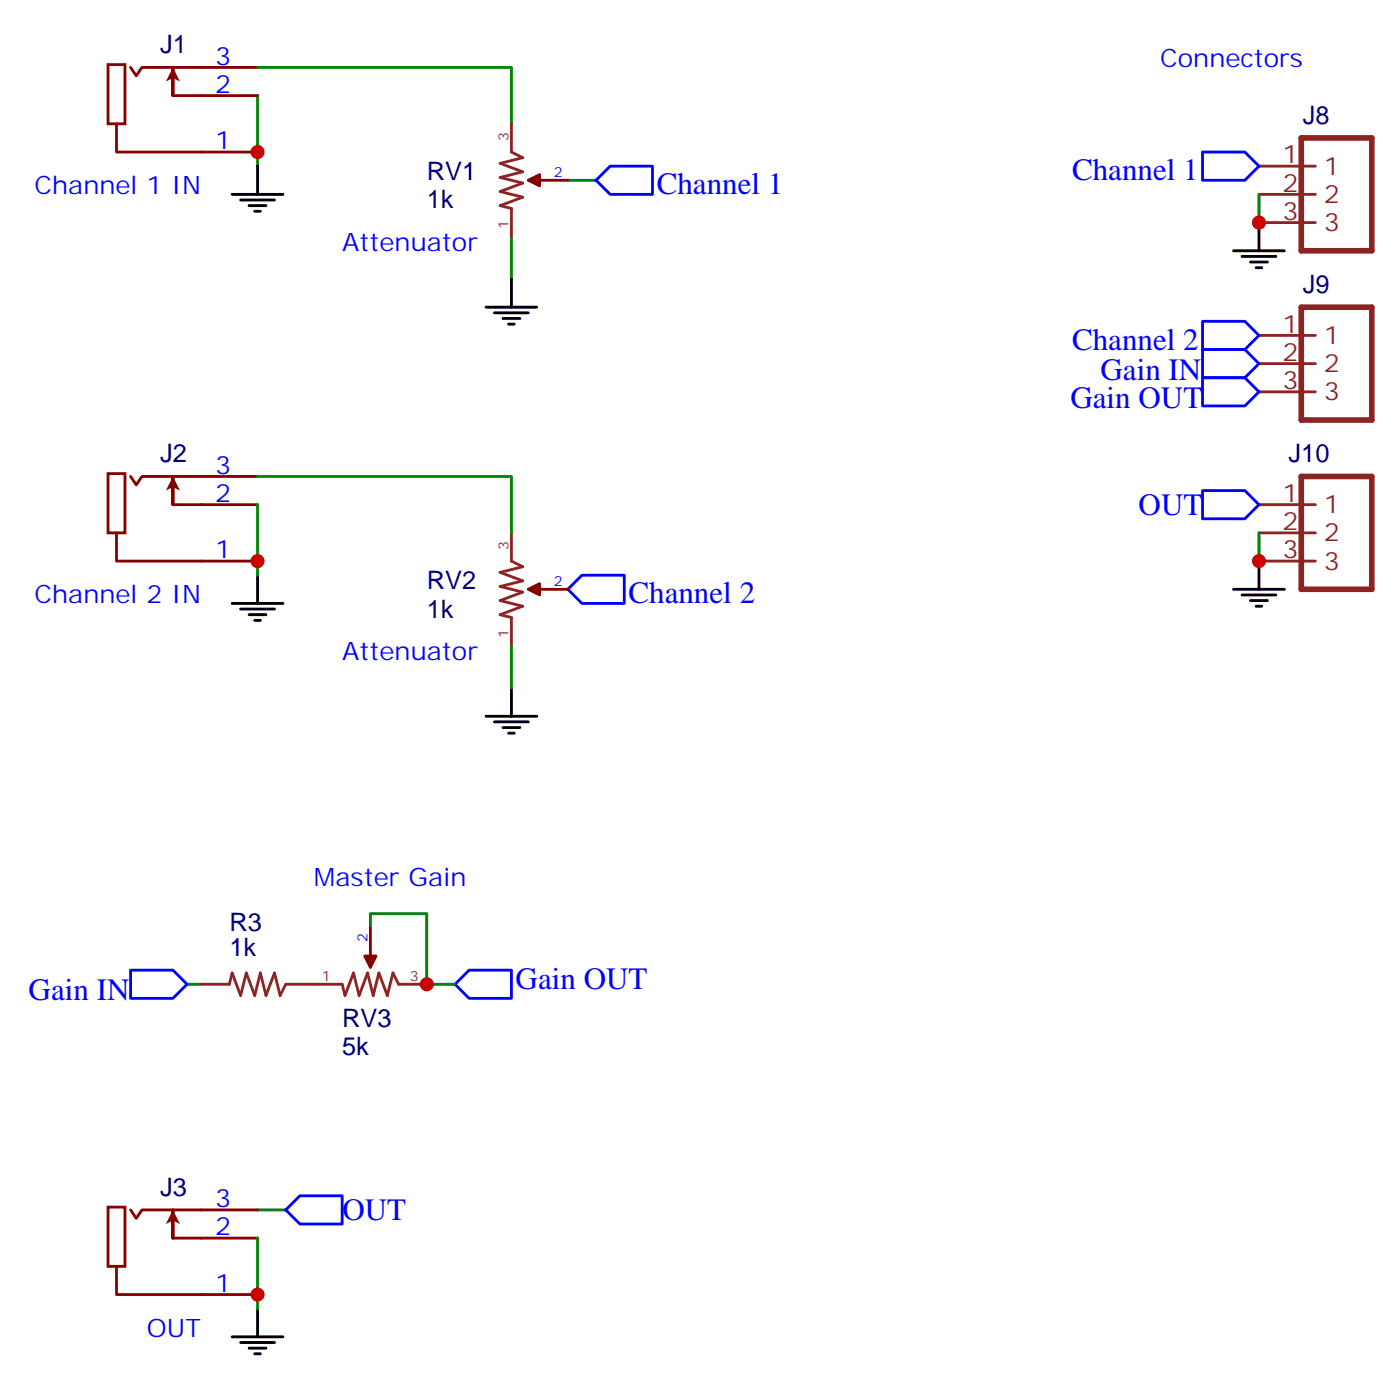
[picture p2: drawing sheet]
<svg xmlns="http://www.w3.org/2000/svg" width="175mm" height="173mm" viewBox="0 0 175 173" stroke-linecap="round" stroke-linejoin="round" font-family="sans-serif">
<path d="M162.7 17.3h8.9v14.1h-8.9zM162.7 38.4h8.9v14.1h-8.9zM162.7 59.6h8.9v14.1h-8.9z" fill="none" stroke="#8c2424" stroke-width=".71"/>
<path d="M157.4 20.8h7.1M157.4 24.3h7.1M157.4 27.8h7.1M157.4 41.9h7.1M157.4 45.5h7.1M157.4 49h7.1M157.4 63.1h7.1M157.4 66.6h7.1M157.4 70.2h7.1" fill="none" stroke="#8c2424" stroke-width=".35"/>
<path d="M32.2 12v8.8M71 22.5h3.5" fill="none" stroke="#008700" stroke-width=".35"/>
<path d="M76.3 20.8h5.3v3.5h-5.3l-1.8-1.8z" fill="none" stroke="#00f" stroke-width=".35"/>
<path d="M29 24.3h6.4M30.1 25h4.2M31.2 25.7h2.1M31.9 26.4h.7M32.2 20.8v3.5" fill="none" stroke="#000" stroke-width=".35"/>
<path d="M13.5 8.1h2.1v7.4h-2.1zM14.6 15.5v3.5h17.6M16.3 8.4l.7 1.1 .7-1.1h14.5M21.6 12v-3.6v3.6M21.6 12h10.6" fill="none" stroke="#870000" stroke-width=".35"/>
<path d="M21.6 8.4l.9 1.8-.9-.4-.9 .4z" fill="#870000"/>
<path d="M32.2 8.4h31.8v7.1M64 29.6v5.3" fill="none" stroke="#008700" stroke-width=".35"/>
<path d="M60.8 38.4h6.3M61.8 39.1h4.3M62.9 39.8h2.1M64 34.9v3.5M63.6 40.5h.7" fill="none" stroke="#000" stroke-width=".35"/>
<path d="M64 15.5v3.5l1.4 .7-2.9 .7 2.9 1.1-2.9 .7 2.9 .7-2.9 1.1 2.9 .7-2.9 1 1.5 .4v3.5M66.1 22.5h1.4" fill="none" stroke="#8c2424" stroke-width=".35"/>
<path d="M66.1 22.5l1.4-.7v1.4z" fill="#870000" stroke="#870000" stroke-width=".35"/>
<path d="M67.5 22.5h3.5M13.5 59.2h2.1v7.4h-2.1zM16.3 59.6l.7 1 .7-1h14.5M14.6 66.6v3.6h17.6M21.6 63.1v-3.5v3.5M21.6 63.1h10.6" fill="none" stroke="#870000" stroke-width=".35"/>
<path d="M150.4 19h5.3l1.7 1.8-1.7 1.7h-5.3zM72.8 71.9h5.3v3.6h-5.3l-1.8-1.8z" fill="none" stroke="#00f" stroke-width=".35"/>
<path d="M21.6 59.6l.9 1.7-.9-.4-.9 .4z" fill="#870000"/>
<path d="M29 75.5h6.4M30.1 76.2h4.2M31.2 76.9h2.1M31.9 77.6h.7M32.2 71.9v3.6M60.8 89.6h6.3M61.8 90.3h4.3M62.9 91h2.1M63.6 91.7h.7M64 86v3.6" fill="none" stroke="#000" stroke-width=".35"/>
<path d="M32.2 59.6h31.8v7M32.2 63.1v8.8M64 80.8v5.2M46.3 116v-1.7h7.1v8.8h3.5M23.4 123.1h1.8M32.2 151.3h3.5" fill="none" stroke="#008700" stroke-width=".35"/>
<path d="M64 66.6v3.6l1.4 .7-2.9 .7 2.9 1-2.9 .7 2.9 .7-2.9 1.1 2.9 .7-2.9 1.1 1.5 .3v3.6M66.1 73.7h1.4M46.3 119.6v1.4M25.2 123.1h3.5l.3-1.4 1.1 2.8 .7-2.8 1.1 2.8 .7-2.8 .7 2.8 1-2.8 .7 2.8 .7-1.4h7.1l.3 1.4 1.1-2.8 .7 2.8 1.1-2.8 .7 2.8 .7-2.8 1 2.8 .7-2.8 .7 1.4h3.6" fill="none" stroke="#8c2424" stroke-width=".35"/>
<g fill="#870000" stroke="#870000" stroke-width=".35">
<path d="M66.1 73.7l1.4-.7v1.4z"/>
<path d="M45.6 119.6h1.4l-.7 1.4z"/>
</g>
<path d="M67.5 73.7h3.5M46.3 116v3.6M13.5 151h2.1v7.4h-2.1zM14.6 158.4v3.5h17.6M16.3 151.3l.7 1.1 .7-1.1h14.5M21.6 154.8v-3.5v3.5M21.6 154.8h10.6" fill="none" stroke="#870000" stroke-width=".35"/>
<path d="M150.4 40.2h5.3l1.7 1.7-1.7 1.8h-5.3zM150.4 47.2h5.3l1.7 1.8-1.7 1.8h-5.3zM150.4 43.7h5.3l1.7 1.8-1.7 1.7h-5.3zM16.3 121.3h5.3l1.8 1.8-1.8 1.7h-5.3zM56.9 123.1l1.8-1.8h5.3v3.5h-5.3zM35.7 151.3l1.8-1.8h5.3v3.6h-5.3z" fill="none" stroke="#00f" stroke-width=".35"/>
<path d="M21.6 151.3l.9 1.8-.9-.5-.9 .5z" fill="#870000"/>
<g fill="none" stroke="#000" stroke-width=".35">
<path d="M154.3 31.4h6.3M155.3 32.1h4.3M156.4 32.8h2.1M157.1 33.5h.7M157.4 27.8v3.6M154.3 73.7h6.3M155.3 74.4h4.3M156.4 75.1h2.1M157.1 75.8h.7M157.4 70.2v3.5M29 167.2h6.4M30.1 167.9h4.2"/>
<path d="M31.2 168.6h2.1M31.9 169.3h.7M32.2 163.7v3.5"/>
</g>
<path d="M157.4 24.3v3.5M157.4 66.6v3.6M32.2 154.8v8.9" fill="none" stroke="#008700" stroke-width=".35"/>
<path d="M150.4 61.3h5.3l1.7 1.8-1.7 1.8h-5.3z" fill="none" stroke="#00f" stroke-width=".35"/>
<g fill="#c00">
<circle cx="32.2" cy="19" r=".88"/>
<circle cx="32.2" cy="70.2" r=".88"/>
<circle cx="53.4" cy="123.1" r=".88"/>
<circle cx="32.2" cy="161.9" r=".88"/>
<circle cx="157.4" cy="70.2" r=".88"/>
<circle cx="157.4" cy="27.8" r=".88"/>
</g>
<g font-size="3.9" fill="#00f">
<text x="134.1" y="22.5">Channel 1</text>
<text x="82.1" y="24.3">Channel 1</text>
<text x="134.1" y="43.7">Channel 2</text>
<text x="137.6" y="47.5">Gain IN</text>
<text x="133.9" y="51">Gain OUT</text>
<text x="142.4" y="64.4">OUT</text>
<text x="78.6" y="75.5">Channel 2</text>
<text x="3.6" y="125.1">Gain IN</text>
<text x="64.5" y="123.7">Gain OUT</text>
<text x="42.8" y="152.6">OUT</text>
</g>
<g font-size="3.2" fill="#000080">
<text x="20" y="6.7">J1</text>
<text x="162.9" y="15.5">J8</text>
<text x="53.4" y="22.5">RV1</text>
<text x="53.4" y="26.1">1k</text>
<text x="162.9" y="36.7">J9</text>
<text x="20" y="57.8">J2</text>
<text x="161.1" y="57.8">J10</text>
<text x="53.4" y="77.2">1k</text>
<text x="53.4" y="73.7">RV2</text>
<text x="28.7" y="119.6">1k</text>
<text x="28.7" y="116.4">R3</text>
<text x="42.8" y="131.9">5k</text>
<text x="42.8" y="128.4">RV3</text>
<text x="20" y="149.5">J3</text>
</g>
<g font-size="3.2" fill="#00f">
<text x="26.9" y="8.1">3</text>
<text x="26.9" y="11.6">2</text>
<text x="145.1" y="8.4">Connectors</text>
<text x="26.9" y="18.7">1</text>
<text x="4.3" y="24.3">Channel 1 IN</text>
<text x="42.8" y="31.4">Attenuator</text>
<text x="26.9" y="59.2">3</text>
<text x="26.9" y="62.8">2</text>
<text x="26.9" y="69.8">1</text>
<text x="4.3" y="75.5">Channel 2 IN</text>
<text x="42.8" y="82.5">Attenuator</text>
<text x="39.3" y="110.7">Master Gain</text>
<text x="26.9" y="151">3</text>
<text x="26.9" y="154.5">2</text>
<text x="26.9" y="161.5">1</text>
<text x="18.4" y="167.2">OUT</text>
</g>
<g font-size="3.2" fill="#8d2323">
<text x="160.4" y="20.4">1</text>
<text x="160.4" y="24">2</text>
<text x="165.6" y="21.8">1</text>
<text x="160.4" y="27.5">3</text>
<text x="165.6" y="25.4">2</text>
<text x="165.6" y="28.9">3</text>
<text x="160.4" y="41.6">1</text>
<text x="160.4" y="45.1">2</text>
<text x="165.6" y="43">1</text>
<text x="165.6" y="46.5">2</text>
<text x="160.4" y="48.6">3</text>
<text x="165.6" y="50.1">3</text>
<text x="160.4" y="62.8">1</text>
<text x="165.6" y="64.2">1</text>
<text x="160.4" y="66.3">2</text>
<text x="160.4" y="69.8">3</text>
<text x="165.6" y="67.7">2</text>
<text x="165.6" y="71.2">3</text>
</g>
<g font-size="1.8" fill="#8d2323">
<text x="63.6" y="17.6" transform="rotate(-90 63.6 17.6)">3</text>
<text x="63.6" y="28.6" transform="rotate(-90 63.6 28.6)">1</text>
<text x="63.6" y="68.8" transform="rotate(-90 63.6 68.8)">3</text>
<text x="63.6" y="79.8" transform="rotate(-90 63.6 79.8)">1</text>
<text x="40.3" y="122.7">1</text>
<text x="51.3" y="122.7">3</text>
</g>
<g font-size="1.8" fill="#00f">
<text x="69.3" y="22.2">2</text>
<text x="69.3" y="73.3">2</text>
<text x="46" y="117.8" transform="rotate(-90 46 117.8)">2</text>
</g>
</svg>
